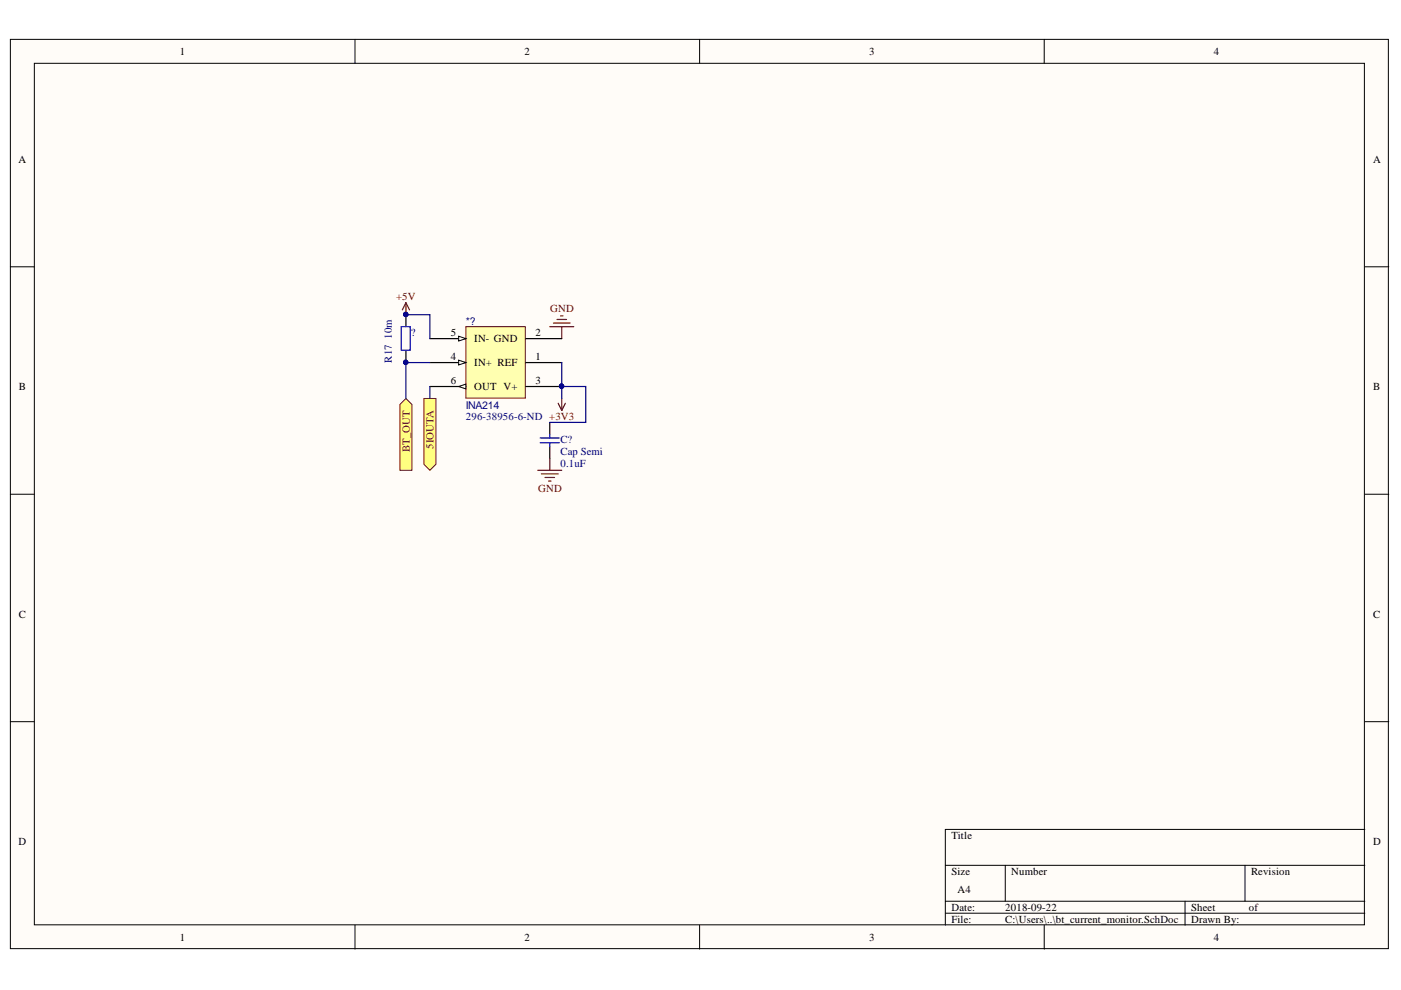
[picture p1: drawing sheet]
<svg xmlns="http://www.w3.org/2000/svg" width="297mm" height="210mm" viewBox="0 0 297 210" stroke-linecap="round" stroke-linejoin="round" font-family="sans-serif">
<g fill="#fffcf8" stroke="#000" stroke-width=".21">
<path d="M2.2 8.3h292.2v192.8h-292.2z"/>
<path d="M7.3 13.4h282v182.7h-282z"/>
</g>
<g fill="none" stroke="#000" stroke-width=".21">
<path d="M75.3 8.3v5.1M148.3 8.3v5.1M221.4 8.3v5.1M2.2 56.6h5.1M289.4 56.6h5.1M2.2 104.8h5.1M289.4 104.8h5.1M2.2 153h5.1M289.4 153h5.1M289.4 175.9h-89v20.3M75.3 196.2v5M148.3 196.2v5"/>
<path d="M200.4 183.5h89M200.4 191.1h89M200.4 193.6h89M213.1 183.5v7.6M221.4 196.2v5M251.3 191.1v5.1M264 183.5v7.6"/>
</g>
<path d="M85 69.3h2v4.9h-2z" fill="none" stroke="#00f" stroke-width=".25"/>
<path d="M86.1 64.2l-.8 1.5M86.1 64.2l.7 1.5M86.1 64.2v2.5M116.6 69.3h5M117.3 68.5h3.6M118.1 67.7h2M118.8 67h.6M119.1 69.3v2.5" fill="none" stroke="#800000" stroke-width=".25"/>
<path d="M89.9 84.5h2.5v13.9l-1.3 1.3-1.2-1.3z" fill-rule="evenodd" fill="#ffff80" stroke="#800000" stroke-width=".21"/>
<path d="M118.3 85.5l.8 1.5M119.1 84.5v2.5M119.9 85.5l-.8 1.5" fill="none" stroke="#800000" stroke-width=".25"/>
<path d="M98.8 69.3h12.6v15.1h-12.6z" fill="#ffffb0" stroke="#800000" stroke-width=".21"/>
<path d="M91.1 76.9h7.7M111.5 76.9h7.6M111.5 71.8h7.6M111.5 81.9h7.6" fill="none" stroke="#000" stroke-width=".25"/>
<path d="M97.2 76.4l1.6 .5-1.6 .5z" fill="#fffcf8"/>
<path d="M97.2 76.4l1.6 .5-1.6 .5z" fill="none" stroke="#000" stroke-width=".21"/>
<path d="M91.1 71.8h7.7" fill="none" stroke="#000" stroke-width=".25"/>
<path d="M97.2 71.3l1.6 .5-1.6 .5z" fill="#fffcf8"/>
<path d="M97.2 71.3l1.6 .5-1.6 .5z" fill="none" stroke="#000" stroke-width=".21"/>
<path d="M91.1 81.9h7.7" fill="none" stroke="#000" stroke-width=".25"/>
<path d="M97.2 81.9l1.6-.5v1.1z" fill="#fffcf8"/>
<path d="M97.2 81.9l1.6-.5v1.1z" fill="none" stroke="#000" stroke-width=".21"/>
<path d="M116.6 89.6v2.5M116.6 94.6v2.6" fill="none" stroke="#000" stroke-width=".25"/>
<path d="M114.5 92.9h4.1M114.5 93.9h4.1M116.6 92.1v.8M116.6 93.9v.7" fill="none" stroke="#00f" stroke-width=".25"/>
<path d="M114 99.7h5.1M116.6 97.2v2.5M114.8 100.5h3.5M115.5 101.2h2.1M116.3 102h.5" fill="none" stroke="#800000" stroke-width=".25"/>
<path d="M84.8 85.8l1.3-1.3 1.2 1.3v13.9h-2.5z" fill-rule="evenodd" fill="#ffff80" stroke="#800000" stroke-width=".21"/>
<path d="M86.1 66.7h5v5.1M91.1 76.9h-5v7.6M119.1 76.9v7.6M91.1 81.9v2.6M119.1 81.9h5.1v7.7h-7.6" fill="none" stroke="#000080" stroke-width=".25"/>
<g font-size="3.5" fill="#000080">
<text x="85" y="68.8">PI?02</text>
<text x="85" y="76.2">PI?01</text>
</g>
<g font-size="2.3">
<text x="38.1" y="11.7">1</text>
<text x="111.2" y="11.7">2</text>
<text x="184.3" y="11.7">3</text>
<text x="257.4" y="11.7">4</text>
<text x="3.9" y="34.5">A</text>
<text x="291.1" y="34.5">A</text>
<text x="95.6" y="71.3">5</text>
<text x="113.5" y="71.3">2</text>
<text x="95.6" y="76.4">4</text>
<text x="100.6" y="77.6">IN+ REF</text>
<text x="100.6" y="72.6">IN- GND</text>
<text x="113.5" y="76.4">1</text>
<text x="4" y="82.7">B</text>
<text x="95.6" y="81.4">6</text>
<text x="100.6" y="82.7">OUT V+</text>
<text x="113.5" y="81.4">3</text>
<text x="291.1" y="82.7">B</text>
<text x="4" y="130.9">C</text>
<text x="291.1" y="130.9">C</text>
<text x="3.9" y="179.2">D</text>
<text x="201.7" y="177.9">Title</text>
<text x="291.1" y="179.2">D</text>
<text x="201.7" y="185.5">Size</text>
<text x="214.4" y="185.5">Number</text>
<text x="265.2" y="185.5">Revision</text>
<text x="203" y="189.3">A4</text>
<text x="201.7" y="193.1">Date:</text>
<text x="201.7" y="195.7">File:</text>
<text x="213.1" y="193.1">2018-09-22</text>
<text x="213.1" y="195.7">C:\Users\..\bt_current_monitor.SchDoc</text>
<text x="252.6" y="193.1">Sheet</text>
<text x="252.6" y="195.7">Drawn By:</text>
<text x="264.8" y="193.1">of</text>
<text x="38.1" y="199.5">1</text>
<text x="111.2" y="199.5">2</text>
<text x="184.3" y="199.5">3</text>
<text x="257.4" y="199.5">4</text>
</g>
<g font-size="2.3" fill="#800000">
<text x="84" y="63.7">+5V</text>
<text x="116.6" y="66.2">GND</text>
<text x="86.9" y="95.8" transform="rotate(-90 86.9 95.8)">BT_OUT</text>
<text x="91.9" y="95.1" transform="rotate(-90 91.9 95.1)">5IOUTA</text>
<text x="114.1" y="104.3">GND</text>
</g>
<g font-size="2.3" fill="#000080">
<text x="83.1" y="71.8" transform="rotate(-90 83.1 71.8)">10m</text>
<text x="87.1" y="71.3">?</text>
<text x="98.8" y="68.9">*?</text>
<text x="83.1" y="76.9" transform="rotate(-90 83.1 76.9)">R17</text>
<text x="98.8" y="86.7">INA214</text>
<text x="98.8" y="89">296-38956-6-ND +3V3</text>
<text x="118.8" y="93.9">C?</text>
<text x="118.8" y="98.9">0.1uF</text>
<text x="118.8" y="96.4">Cap Semi</text>
</g>
<text font-size="1.8" fill="#000080" x="110.8" y="82.4">PI0?03</text>
</svg>
